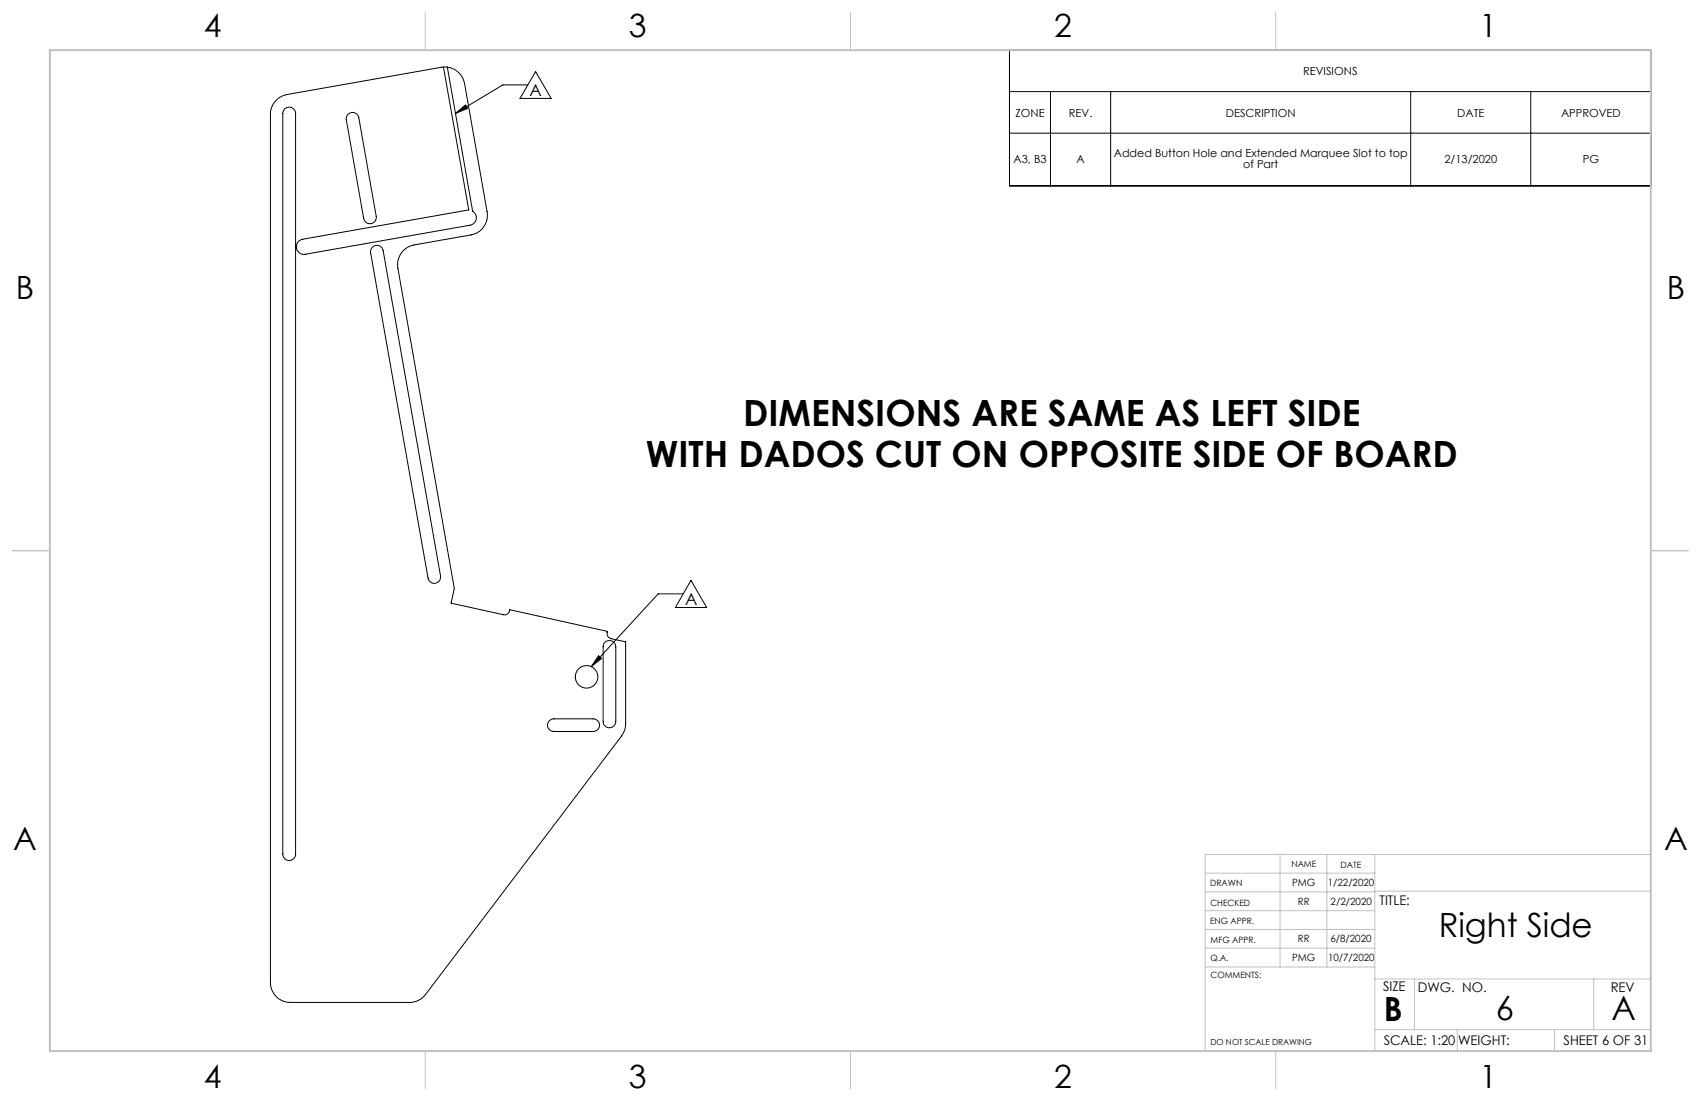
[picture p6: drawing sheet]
<svg xmlns="http://www.w3.org/2000/svg" width="432mm" height="279mm" viewBox="0 0 432 279" stroke-linecap="round" stroke-linejoin="round" font-family="sans-serif">
<g fill="none" stroke="#000" stroke-width=".25">
<path d="M112.6 17l-39.8 7a5.1 5.1 0 0 0-4.1 5v220.3a5 5 0 0 0 5 5.1h30.3a5.1 5.1 0 0 0 4-2l49.8-65.6a5.5 5.5 0 0 0 1-3.1v-20.8l-3.7-.8a1.34 1.34 0 0 1-.9-1.9l-24.8-5.5a1.31 1.31 0 0 1-1.6 1.3l-13.3-2.9 .8-3.8-14.3-81.2a5.1 5.1 0 0 1 4.1-5.9l14.5-2.6a5.1 5.1 0 0 0 4-5.9l-5.7-32.5a5.2 5.2 0 0 0-4.3-4.2M112.6 17l6.4 36.3-42.2 7.4a1.93 1.93 0 0 0-1.6 2.3 1.93 1.93 0 0 0 2.3 1.5l41.8-7.3a1.93 1.93 0 0 0 1.6-1.6 1.93 1.93 0 0 0-.9-2l-6.4-36.6M112.6 17h1M136 18.2l3.9 6.8h-7.9zM256.3 12.7h162.8v34.5h-162.8zM72.3 27.6a1.64 1.64 0 0 1 1.8-.3 1.64 1.64 0 0 1 .9 1.5v187.9a1.62 1.62 0 0 1-1.6 1.7 1.62 1.62 0 0 1-1.6-1.7v-187.9l.1-.6zM88.2 29.1a1.61 1.61 0 0 1 1.7-.5 1.61 1.61 0 0 1 1.2 1.3l4.4 25a1.61 1.61 0 0 1-1.3 1.9 1.61 1.61 0 0 1-1.9-1.3l-4.4-25.1v-.7zM115.6 28.8l2.6-2.2 .5 .9zM134 21.6h-6.4l-12 7.2M256.3 23.2h162.8M256.3 33.8h162.8M266.7 23.2v24"/>
<path d="M281.9 23.2v24M358.1 23.2v24M388.6 23.2v24M94.7 62.7a1.6 1.6 0 0 1 2.6 .9l14.5 82.6a1.61 1.61 0 0 1-1.3 1.8 1.61 1.61 0 0 1-1.8-1.3l-14.6-82.5 .1-1zM173.4 150.7h-6.3l-17 18.5M175.4 147.3l4 6.9h-7.9zM151.9 166.4l.8 .7-2.6 2.1zM153.6 162.9a1.62 1.62 0 0 1 1.8-.2 1.62 1.62 0 0 1 .9 1.4v19a1.61 1.61 0 0 1-1.6 1.6 1.61 1.61 0 0 1-1.6-1.6v-19l.1-.6zM139.4 183l.5-.4 .7-.2h10a1.61 1.61 0 0 1 1.6 1.6 1.61 1.61 0 0 1-1.6 1.6h-10a1.6 1.6 0 0 1-1.5-.9 1.6 1.6 0 0 1 .3-1.7z"/>
<circle cx="148.9" cy="171.8" r="2.85"/>
</g>
<g fill="none" stroke="#c0c0c0" stroke-width=".25">
<path d="M108 3.2v9.5M215.9 3.2v9.5M323.8 3.2v9.5M3.1 139.7h9.6M419.1 139.7h9.5M324.9 216.9v28.5M336.8 216.9v28.5M349 216.9v49.8M419.1 216.9h-113.2v49.8M305.9 231.1h43.1M305.9 226.3h43.1M305.9 221.6h43.1"/>
<path d="M305.9 235.9h43.1M349 226.2h70.1M305.9 240.6h43.1M306 245.4h43M349 248.4h70.1M359.1 248.4v12.9M404.6 248.4v12.9M108 266.7v9.6M215.9 266.7v9.6M323.8 266.7v9.6M349 261.3h70.1M369.9 261.3v5.4"/>
<path d="M394.6 261.3v5.4"/>
</g>
<path d="M12.7 12.7h406.4v254h-406.4z" fill="none" stroke="#c0c0c0" stroke-width=".5"/>
<path d="M115.6 28.8l2.6-2.2 .5 .9zM151.9 166.4l.8 .7-2.6 2.1z" fill="#000"/>
<g font-size="9.2">
<text x="188.6" y="108.2">DIMENSIONS ARE SAME AS LEFT SIDE</text>
<text x="164" y="118.4">WITH DADOS CUT ON OPPOSITE SIDE OF BOARD</text>
</g>
<g font-size="8.5">
<text x="365.2" y="237.7">Right Side</text>
<text x="351.3" y="259">B</text>
<text x="379.7" y="258.9">6</text>
<text x="409.1" y="258.9">A</text>
</g>
<g font-size="8.1">
<text x="51.7" y="9.3">4</text>
<text x="159.7" y="9.3">3</text>
<text x="267.6" y="9.3">2</text>
<text x="375.6" y="9.3">1</text>
<text x="4" y="76">B</text>
<text x="423.1" y="76">B</text>
<text x="3.3" y="215.7">A</text>
<text x="422.4" y="215.7">A</text>
<text x="51.7" y="276">4</text>
<text x="159.7" y="276">3</text>
<text x="267.6" y="276">2</text>
<text x="375.6" y="276">1</text>
</g>
<g font-size="4.2">
<text x="134.4" y="24.4">A</text>
<text x="173.9" y="153.5">A</text>
</g>
<g font-size="3.4">
<text x="350.2" y="229.5">TITLE:</text>
<text x="351.1" y="251.6">SIZE</text>
<text x="359.9" y="251.6">DWG. NO.</text>
<text x="408.9" y="251.7">REV</text>
<text x="351.2" y="265.2">SCALE: 1:20</text>
<text x="370.1" y="265.3">WEIGHT:</text>
<text x="396.9" y="265.2">SHEET 6 OF 31</text>
</g>
<g font-size="2.8">
<text x="330.8" y="19">REVISIONS</text>
<text x="257.8" y="29.6">ZONE</text>
<text x="271.3" y="29.6">REV.</text>
<text x="311.2" y="29.6">DESCRIPTION</text>
<text x="369.9" y="29.6">DATE</text>
<text x="396.3" y="29.6">APPROVED</text>
<text x="257.3" y="41.3">A3, B3</text>
<text x="273.3" y="41.3">A</text>
<text x="282.7" y="39.8">Added Button Hole and Extended Marquee Slot to top</text>
<text x="366.7" y="41.3">2/13/2020</text>
<text x="401.8" y="41.3">PG</text>
<text x="315.6" y="42.7">of Part</text>
</g>
<g font-size="2.5">
<text x="328" y="224.8">PMG</text>
<text x="337.1" y="224.9">1/22/2020</text>
<text x="329.5" y="229.6">RR</text>
<text x="337.8" y="229.7">2/2/2020</text>
<text x="329.5" y="239.1">RR</text>
<text x="337.7" y="239.1">6/8/2020</text>
<text x="328" y="243.9">PMG</text>
<text x="337.2" y="243.8">10/7/2020</text>
</g>
<g font-size="2.2">
<text x="327.8" y="220.1">NAME</text>
<text x="340.3" y="220.2">DATE</text>
<text x="307.2" y="224.9">DRAWN</text>
<text x="307.3" y="229.8">CHECKED</text>
<text x="307.2" y="234.5">ENG APPR.</text>
<text x="307.3" y="239.2">MFG APPR.</text>
<text x="307.3" y="243.9">Q.A.</text>
<text x="307.3" y="248.1">COMMENTS:</text>
</g>
<text font-size="2.1" x="307.3" y="265.2">DO NOT SCALE DRAWING</text>
</svg>
